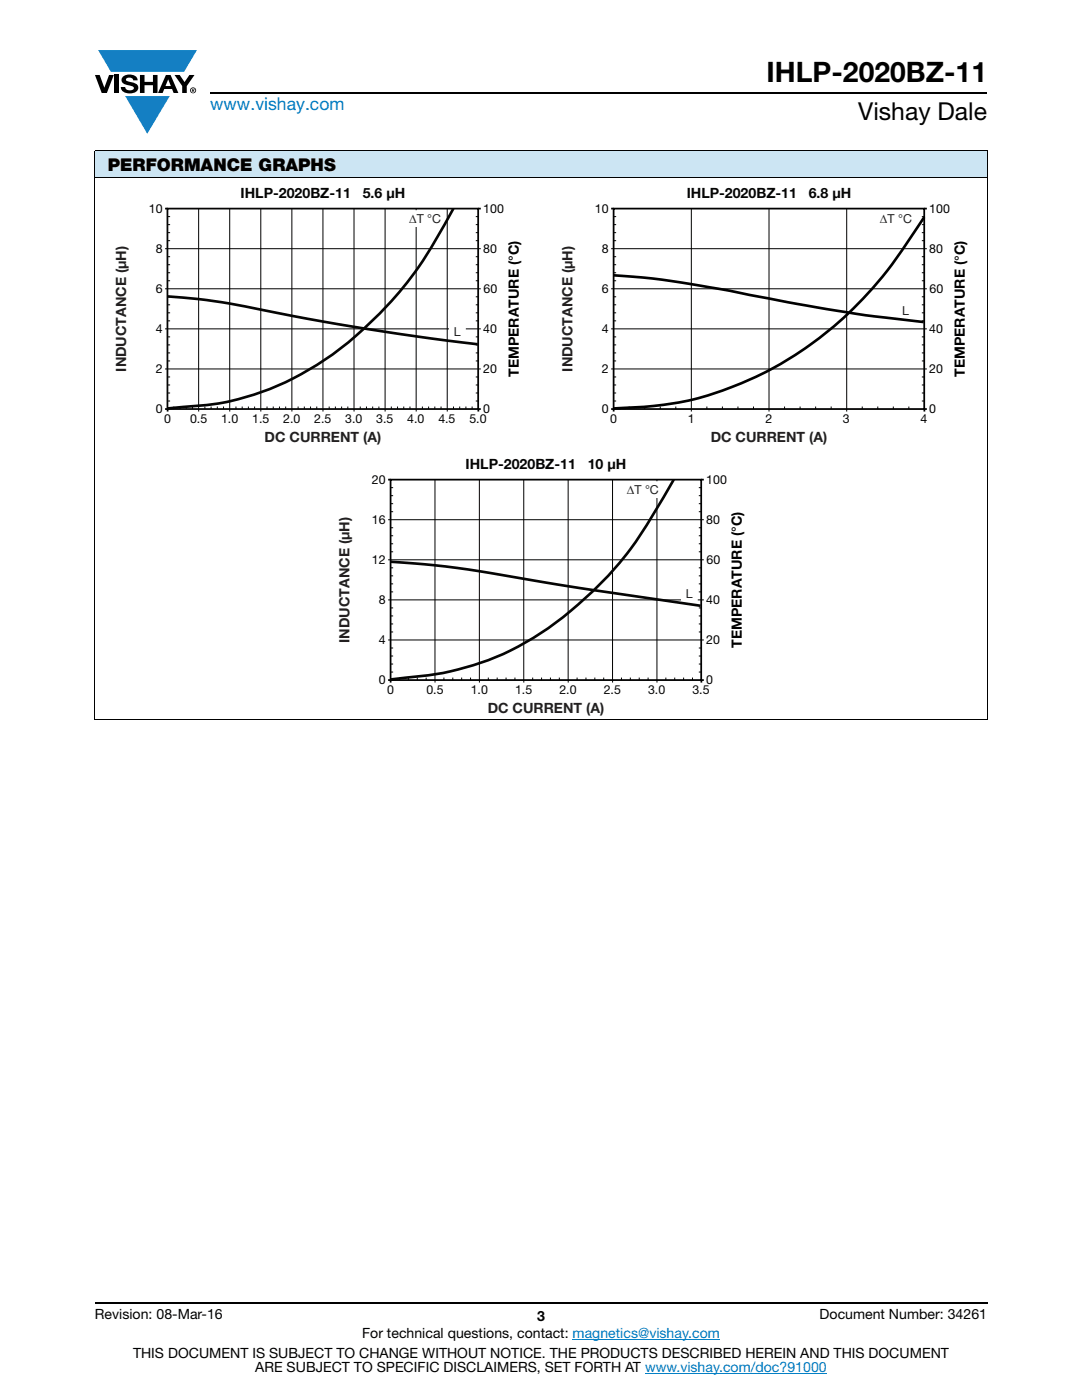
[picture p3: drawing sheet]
<svg xmlns="http://www.w3.org/2000/svg" width="216mm" height="279mm" viewBox="0 0 216 279" stroke-linecap="round" stroke-linejoin="round" font-family="sans-serif">
<g fill="#147fc3">
<path d="M19.6 10h19.7l-2.6 4.3h-1.1h-13.5z"/>
<path d="M25 19.2h8.9l-4.5 7.5z"/>
</g>
<g fill="#000">
<path d="M18.9 15h1l.9 2.5 1-2.5h.9l-1.4 3.6h-1zM22.9 15h.9v3.6h-.9zM24.6 15.3a2.1 2.1 0 0 1 2.8 .3l.1 .4h-.9a.79 .79 0 0 0-.7-.5 .79 .79 0 0 0-.8 .4l.3 .3 1 .2a1.08 1.08 0 0 1 1.2 1 1.08 1.08 0 0 1-1.1 1.2 1.73 1.73 0 0 1-2.4-1.2h.9a.96 .96 0 0 0 .8 .6 .96 .96 0 0 0 .9-.4 1.31 1.31 0 0 0-1.2-.6 1.03 1.03 0 0 1-1.1-.6 1.03 1.03 0 0 1 .2-1.1zM27.9 15h.9v1.3h1.7v-1.3h.9v3.6h-.9v-1.6h-1.7v1.6h-.9zM34.8 15h1.1l.9 1.4 1-1.4h1l-1.5 2.2v1.4h-.9v-1.4z"/>
<path d="M33.6 15.9l.5 1.3h-1.1zM33.1 15l-1.6 3.6h1l.3-.8h1.5l.3 .8h1l-1.6-3.6z"/>
<path d="M38.4 17.8h.2v.2h-.2zM38.3 17.7v.7h.1v-.3l.4 .3-.2-.3 .2-.2-.1-.2z"/>
<path d="M38.1 18a.46 .46 0 0 1 .9 0 .46 .46 0 0 1-.9 0zM37.9 18a.6 .6 0 0 0 1.2 0 .6 .6 0 0 0-1.2 0z"/>
</g>
<path d="M42 18.6h155M18.9 260h178.1" fill="none" stroke="#000" stroke-width=".36"/>
<path d="M114.3 267.3h29.3M128.7 274h36.3" fill="none" stroke="#007ec4" stroke-width=".2"/>
<path d="M18.9 30h178.1v5.5h-178.1z" fill="#cce5f3"/>
<path d="M18.9 30h178.1M18.9 35.5h178.1M18.9 30.1v113.5M197 30.1v113.5M18.9 143.7h178.1" fill="none" stroke="#000" stroke-width=".2"/>
<path d="M22.9 37.2h81.2v51.5h-81.2z" fill="#fff"/>
<g fill="none" stroke="#000" stroke-width=".2">
<path d="M32.9 49.6h63M32.9 57.6h63M33.4 59.2h.5M33.4 51.2h.5M33.4 52.8h.5M33.4 54.4h.5M33.4 56h.5M33.4 43.2h.5M33.4 44.8h.5M33.4 46.4h.5M33.4 48h.5M39.6 41.6v40.5"/>
<path d="M45.8 41.6v40.5M52 41.6v40.5M58.2 41.6v40M64.4 41.6v40.5M70.6 41.6v40.5M76.8 41.6v40.5M83 41.6v40.5M89.2 41.6v40.5M94.9 59.2h.5M94.9 51.2h.5M94.9 52.8h.5M94.9 54.4h.5"/>
<path d="M94.9 56h.5M94.9 43.2h.5M94.9 44.8h.5M94.9 46.4h.5M94.9 48h.5M32.9 65.6h63M32.9 73.6h63M33.4 60.8h.5M33.4 62.4h.5M33.4 64h.5M33.4 67.2h.5M33.4 68.8h.5"/>
<path d="M33.4 70.4h.5M33.4 72h.5M33.4 75.2h.5M33.4 76.8h.5M33.4 78.4h.5M94.9 60.8h.5M94.9 62.4h.5M94.9 64h.5M94.9 67.2h.5M94.9 68.8h.5M94.9 70.4h.5M94.9 72h.5"/>
<path d="M94.9 75.2h.5M94.9 76.8h.5M94.9 78.4h.5M33.4 80h.5M34.7 81.1v.5M35.9 81.1v.5M37.2 81.1v.5M38.4 81.1v.5M40.9 81.1v.5M42.1 81.1v.5M43.4 81.1v.5M44.6 81.1v.5"/>
<path d="M47.1 81.1v.5M48.3 81.1v.5M49.6 81.1v.5M50.8 81.1v.5M53.3 81.1v.5M54.5 81.1v.5M55.8 81.1v.5M57 81.1v.5M58.2 81.6v.5M59.5 81.1v.5M60.7 81.1v.5M62 81.1v.5"/>
<path d="M63.2 81.1v.5M65.7 81.1v.5M66.9 81.1v.5M68.2 81.1v.5M69.4 81.1v.5M71.9 81.1v.5M73.1 81.1v.5M74.4 81.1v.5M75.6 81.1v.5M78.1 81.1v.5M79.3 81.1v.5M80.6 81.1v.5"/>
<path d="M81.8 81.1v.5M84.3 81.1v.5M85.5 81.1v.5M86.8 81.1v.5M88 81.1v.5M90.5 81.1v.5M91.7 81.1v.5M93 81.1v.5M94.2 81.1v.5M94.9 80h.5"/>
</g>
<path d="M32.9 41.6h.5M95.4 41.6h.5M32.9 81.6h.5v.5M95.9 81.6h-.5v.5" fill="none" stroke="#000" stroke-width=".35"/>
<path d="M89.8 64.7h3v3h-3z" fill="#fff"/>
<path d="M89.8 64.7h3v3h-3z" fill="none" stroke="#fff" stroke-width=".35"/>
<path d="M81.1 42.1h7.5v3h-7.5z" fill="#fff"/>
<path d="M81.1 42.1h7.5v3h-7.5z" fill="none" stroke="#fff" stroke-width=".35"/>
<path d="M33.4 41.6h62v40h-62z" fill="none" stroke="#050504" stroke-width=".35"/>
<path d="M33.4 59.2a142.8 142.8 0 0 1 23.2 3.5l19.4 3.4 10.8 1.6 8.5 1M90.5 41.6a85.8 85.8 0 0 1-13.7 19.8 62.7 62.7 0 0 1-25.1 17 51.6 51.6 0 0 1-16 2.9l-2.3 .2" fill="none" stroke="#050504" stroke-width=".53"/>
<path d="M111.9 37.2h81.2v51.5h-81.2z" fill="#fff"/>
<path d="M122.4 41.6h62v40h-62z" fill="none" stroke="#000" stroke-width=".35"/>
<path d="M122.4 49.6h62M122.4 57.6h62M137.9 41.6v40M153.4 41.6v40M168.9 41.6v40M122.4 65.6h62M122.4 73.6h62" fill="none" stroke="#000" stroke-width=".2"/>
<path d="M175 42.1h7.5v3h-7.5z" fill="#fff"/>
<path d="M175 42.1h7.5v3h-7.5z" fill="none" stroke="#fff" stroke-width=".35"/>
<path d="M179.2 60.6h3v3h-3z" fill="#fff"/>
<path d="M179.2 60.6h3v3h-3z" fill="none" stroke="#fff" stroke-width=".35"/>
<path d="M121.9 41.6h.5M184.4 41.6h.5M121.9 81.6h.5v.5M184.4 81.6h.5M184.4 81.6v.5" fill="none" stroke="#000" stroke-width=".35"/>
<g fill="none" stroke="#000" stroke-width=".2">
<path d="M121.9 49.6h.5M121.9 57.6h.5M122.4 59.2h.5M122.4 51.2h.5M122.4 52.8h.5M122.4 54.4h.5M122.4 56h.5M122.4 43.2h.5M122.4 44.8h.5M122.4 46.4h.5M122.4 48h.5M183.9 59.2h.5"/>
<path d="M183.9 51.2h.5M183.9 52.8h.5M183.9 54.4h.5M183.9 56h.5M183.9 43.2h.5M183.9 44.8h.5M183.9 46.4h.5M183.9 48h.5M184.4 49.6h.5M184.4 57.6h.5M121.9 73.6h.5M121.9 65.6h.5"/>
<path d="M122.4 60.8h.5M122.4 62.4h.5M122.4 64h.5M122.4 67.2h.5M122.4 68.8h.5M122.4 70.4h.5M122.4 72h.5M122.4 75.2h.5M122.4 76.8h.5M122.4 78.4h.5M183.9 60.8h.5M183.9 62.4h.5"/>
<path d="M183.9 64h.5M183.9 67.2h.5M183.9 68.8h.5M183.9 70.4h.5M183.9 72h.5M183.9 75.2h.5M183.9 76.8h.5M183.9 78.4h.5M184.4 73.6h.5M184.4 65.6h.5M122.4 80h.5M125.5 81.1v.5"/>
<path d="M128.6 81.1v.5M131.7 81.1v.5M134.8 81.1v.5M137.9 81.6v.5M141 81.1v.5M144.1 81.1v.5M147.2 81.1v.5M150.3 81.1v.5M153.4 81.6v.5M156.5 81.1v.5M159.6 81.1v.5M162.7 81.1v.5"/>
<path d="M165.8 81.1v.5M168.9 81.6v.5M172 81.1v.5M175.1 81.1v.5M178.2 81.1v.5M181.3 81.1v.5M183.9 80h.5"/>
</g>
<path d="M122.4 54.9l7.1 .6 5.2 .7 10.3 1.7 12.2 2.4 8.4 1.5 7.1 1.1 11.6 1.4M184.4 43.3a99.5 99.5 0 0 1-13 17.1 68.8 68.8 0 0 1-37.4 20.2l-5.3 .6-6.3 .3" fill="none" stroke="#000" stroke-width=".53"/>
<path d="M67.4 91.3h81.3v51.5h-81.3z" fill="#fff"/>
<path d="M77.9 95.7h62v40h-62z" fill="none" stroke="#000" stroke-width=".35"/>
<path d="M86.8 95.7v40M104.5 95.7v40M122.2 95.7v40M77.9 103.7h62M77.9 111.7h62M77.9 119.7h62M77.9 127.7h62" fill="none" stroke="#000" stroke-width=".2"/>
<path d="M136.1 117.2h3v3h-3z" fill="#fff"/>
<path d="M136.1 117.2h3v3h-3z" fill="none" stroke="#fff" stroke-width=".35"/>
<path d="M77.4 95.7h.5M139.9 95.7h.5M77.4 135.7h.5v.5M140.4 135.7h-.5l.1 .5" fill="none" stroke="#000" stroke-width=".35"/>
<g fill="none" stroke="#000" stroke-width=".2">
<path d="M77.9 97.3h.5M77.9 98.9h.5M95.7 95.7v40M113.4 95.7v40.5M131.1 95.7v40.5M139.4 97.3h.5M139.4 98.9h.5M77.4 103.7h.5M77.4 111.7h.5M77.4 119.7h.5M77.9 113.3h.5M77.9 114.9h.5"/>
<path d="M77.9 116.5h.5M77.9 118.1h.5M77.9 105.3h.5M77.9 106.9h.5M77.9 108.5h.5M77.9 110.1h.5M77.9 100.5h.5M77.9 102.1h.5M139.4 113.3h.5M139.4 114.9h.5M139.4 116.5h.5M139.4 118.1h.5"/>
<path d="M139.4 105.3h.5M139.4 106.9h.5M139.4 108.5h.5M139.4 110.1h.5M139.4 100.5h.5M139.4 102.1h.5M139.9 103.7h.5M139.9 111.7h.5M139.9 119.7h.5M77.4 127.7h.5M77.9 121.3h.5M77.9 122.9h.5"/>
<path d="M77.9 124.5h.5M77.9 126.1h.5M77.9 129.3h.5M77.9 130.9h.5M77.9 132.5h.5M77.9 134.1h.5M79.7 135.2v.5M81.5 135.2v.5M83.3 135.2v.5M85 135.2v.5M86.8 135.7v.5M88.6 135.2v.5"/>
<path d="M90.3 135.2v.5M92.1 135.2v.5M93.9 135.2v.5M95.7 135.7v.5M97.4 135.2v.5M99.2 135.2v.5M101 135.2v.5M102.7 135.2v.5M104.5 135.7v.5M106.3 135.2v.5M108.1 135.2v.5M109.8 135.2v.5"/>
<path d="M111.6 135.2v.5M115.1 135.2v.5M116.9 135.2v.5M118.7 135.2v.5M120.5 135.2v.5M122.2 135.7v.5M124 135.2v.5M125.8 135.2v.5M127.5 135.2v.5M129.3 135.2v.5M132.9 135.2v.5M134.6 135.2v.5"/>
<path d="M136.4 135.2v.5M138.2 135.2v.5M139.4 121.3h.5M139.4 122.9h.5M139.4 124.5h.5M139.4 126.1h.5M139.4 129.3h.5M139.4 130.9h.5M139.4 132.5h.5M139.4 134.1h.5M139.9 127.7h.5"/>
</g>
<path d="M124.5 96.2h7.5v3h-7.5z" fill="#fff"/>
<path d="M124.5 96.2h7.5v3h-7.5z" fill="none" stroke="#fff" stroke-width=".35"/>
<path d="M134.4 95.7a112.1 112.1 0 0 1-11.3 17.3 67.9 67.9 0 0 1-24.5 18.3 59 59 0 0 1-18.5 4l-2.2 .3M77.9 112.1l8.2 .7 6.3 .7 22.8 3.8 24.6 3.6" fill="none" stroke="#050504" stroke-width=".53"/>
<text font-size="5.6" x="153" y="16.4">IHLP-2020BZ-11</text>
<text font-size="4.9" x="171.3" y="24">Vishay Dale</text>
<text font-size="3.5" fill="#007ec4" x="42" y="21.9">www.vishay.com</text>
<text font-size="3.5" x="21.5" y="34.1">PERFORMANCE GRAPHS</text>
<g font-size="2.8" fill="#050504">
<text x="48" y="39.6">IHLP-2020BZ-11</text>
<text x="72.4" y="39.6">5.6 μH</text>
<text x="137" y="39.6">IHLP-2020BZ-11</text>
<text x="161.4" y="39.6">6.8 μH</text>
<text x="92.9" y="93.7">IHLP-2020BZ-11</text>
<text x="117.3" y="93.7">10 μH</text>
</g>
<g font-size="2.8" fill="#231f20">
<text x="25.2" y="74.2" transform="rotate(-90 25.2 74.2)">INDUCTANCE (μH)</text>
<text x="114.2" y="74.2" transform="rotate(-90 114.2 74.2)">INDUCTANCE (μH)</text>
<text x="52.8" y="88.1">DC CURRENT (A)</text>
<text x="141.8" y="88.1">DC CURRENT (A)</text>
<text x="69.7" y="128.3" transform="rotate(-90 69.7 128.3)">INDUCTANCE (μH)</text>
<text x="97.3" y="142.2">DC CURRENT (A)</text>
</g>
<g font-size="2.8">
<text x="103.5" y="75.2" transform="rotate(-90 103.5 75.2)">TEMPERATURE (°C)</text>
<text x="192.5" y="75.2" transform="rotate(-90 192.5 75.2)">TEMPERATURE (°C)</text>
<text x="148" y="129.3" transform="rotate(-90 148 129.3)">TEMPERATURE (°C)</text>
<text x="18.9" y="263.3">Revision: 08-Mar-16</text>
<text x="107.2" y="263.6">3</text>
<text x="163.6" y="263.3">Document Number: 34261</text>
<text x="72.3" y="267.1">For technical questions, contact: magnetics@vishay.com</text>
<text x="26.5" y="271">THIS DOCUMENT IS SUBJECT TO CHANGE WITHOUT NOTICE. THE PRODUCTS DESCRIBED HEREIN AND THIS DOCUMENT</text>
<text x="50.9" y="273.8">ARE SUBJECT TO SPECIFIC DISCLAIMERS, SET FORTH AT www.vishay.com/doc?91000</text>
</g>
<g font-size="2.5">
<text x="29.7" y="42.5">10</text>
<text x="96.4" y="42.5">100</text>
<text x="118.7" y="42.5">10</text>
<text x="185.4" y="42.5">100</text>
<text x="31.1" y="50.5">8</text>
<text x="96.4" y="50.5">80</text>
<text x="120.1" y="50.5">8</text>
<text x="185.4" y="50.5">80</text>
<text x="31.1" y="58.5">6</text>
<text x="96.5" y="58.5">60</text>
<text x="120.1" y="58.5">6</text>
<text x="185.5" y="58.5">60</text>
<text x="31.1" y="66.5">4</text>
<text x="96.4" y="66.5">40</text>
<text x="120.1" y="66.5">4</text>
<text x="185.4" y="66.5">40</text>
<text x="31.1" y="74.5">2</text>
<text x="96.4" y="74.5">20</text>
<text x="120.1" y="74.5">2</text>
<text x="185.4" y="74.5">20</text>
<text x="31.1" y="82.5">0</text>
<text x="96.4" y="82.5">0</text>
<text x="120.1" y="82.5">0</text>
<text x="185.4" y="82.5">0</text>
<text x="74.2" y="96.5">20</text>
<text x="140.9" y="96.5">100</text>
<text x="74.2" y="104.6">16</text>
<text x="140.9" y="104.6">80</text>
<text x="74.2" y="112.6">12</text>
<text x="141" y="112.6">60</text>
<text x="75.6" y="120.6">8</text>
<text x="140.9" y="120.6">40</text>
<text x="75.6" y="128.6">4</text>
<text x="140.9" y="128.6">20</text>
<text x="75.6" y="136.6">0</text>
<text x="140.9" y="136.6">0</text>
</g>
<g font-size="2.5" fill="#231f20">
<text x="81.6" y="44.4">Δ</text>
<text x="83.1" y="44.4">T °C</text>
<text x="175.6" y="44.4">ΔT °C</text>
<text x="180" y="62.9">L</text>
<text x="90.6" y="67">L</text>
<text x="125.1" y="98.5">ΔT °C</text>
<text x="136.9" y="119.4">L</text>
</g>
<g font-size="2.5" fill="#050504">
<text x="32.8" y="84.5">0</text>
<text x="37.9" y="84.5">0.5</text>
<text x="44.1" y="84.5">1.0</text>
<text x="50.3" y="84.5">1.5</text>
<text x="56.5" y="84.5">2.0</text>
<text x="62.7" y="84.5">2.5</text>
<text x="68.9" y="84.5">3.0</text>
<text x="75.1" y="84.5">3.5</text>
<text x="81.3" y="84.5">4.0</text>
<text x="87.5" y="84.5">4.5</text>
<text x="93.7" y="84.5">5.0</text>
<text x="121.8" y="84.5">0</text>
<text x="137.2" y="84.5">1</text>
<text x="152.7" y="84.5">2</text>
<text x="168.2" y="84.5">3</text>
<text x="183.7" y="84.5">4</text>
<text x="77.3" y="138.6">0</text>
<text x="85.1" y="138.6">0.5</text>
<text x="93.9" y="138.6">1.0</text>
<text x="102.8" y="138.6">1.5</text>
<text x="111.6" y="138.6">2.0</text>
<text x="120.5" y="138.6">2.5</text>
<text x="129.3" y="138.6">3.0</text>
<text x="138.2" y="138.6">3.5</text>
</g>
</svg>
